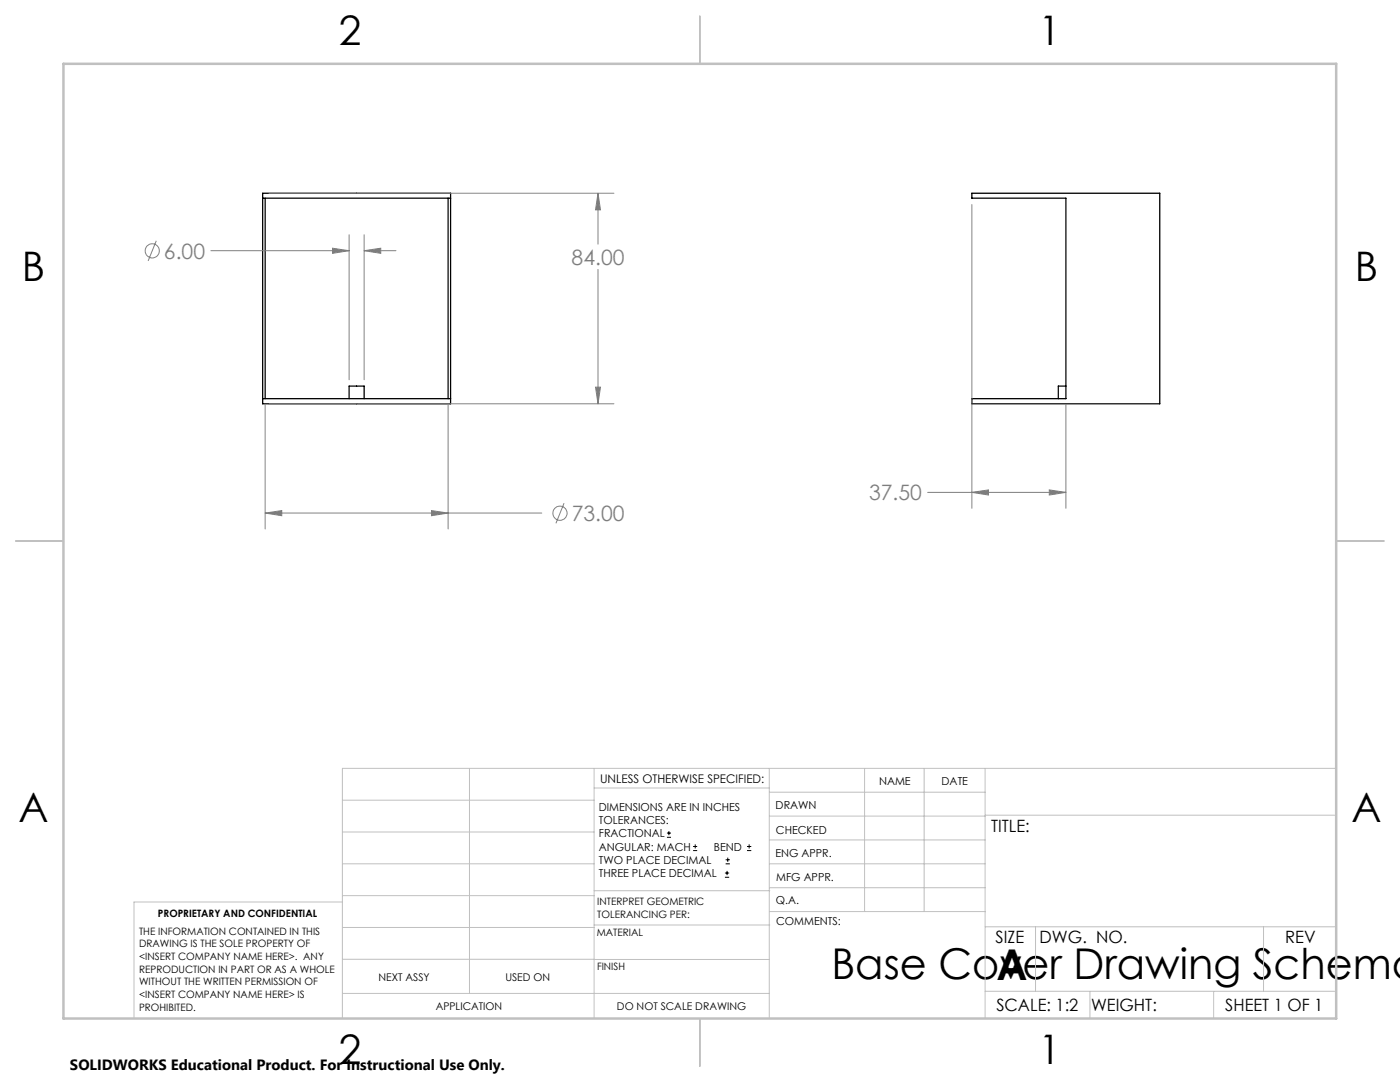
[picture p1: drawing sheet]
<svg xmlns="http://www.w3.org/2000/svg" width="279mm" height="216mm" viewBox="0 0 279 216" stroke-linecap="round" stroke-linejoin="round" font-family="sans-serif">
<path d="M52.4 38.6h37.5v42h-37.5zM52.4 39.5h37.5M52.9 39.5v40.1M89.4 39.5v40.1M194 38.6h37.5v42h-37.5v-1h18.7v-40.1h-18.7zM52.4 79.6h37.5M69.7 79.6v-2.6h3v2.6M212.7 77h-1.5v2.6" fill="none" stroke="#000" stroke-width=".25"/>
<g fill="none" stroke="#808080" stroke-width=".2">
<path d="M53.7 38.6h68.8M119.3 38.6l.5 3.3h-.9zM119.3 38.6v10.1M31.2 48l-1.6 4.1M42.1 50h27.6M66.4 49.5l3.3 .5-3.3 .6zM69.7 46.8v29M72.7 50l3.3-.5v1.1zM72.7 46.8v29M72.7 50h6.3M119.3 53.8v26.8M194 40.8v60.6"/>
<path d="M118.9 77.3h.9l-.5 3.3zM52.9 80.8v24.8M53.7 80.6h68.8M89.4 80.8v24.8M185.1 98.2h27.6M194 98.2l3.3-.4v1zM209.4 97.8l3.3 .4-3.3 .6zM212.7 80.8v20.6M52.9 102.4l3.3-.5v1zM52.9 102.4h55.2M86.1 101.9l3.3 .5-3.3 .5zM112.6 100.4l-1.7 4"/>
<circle cx="30.4" cy="50" r="1.41"/>
<circle cx="111.7" cy="102.4" r="1.42"/>
</g>
<g fill="none" stroke="#000" stroke-width=".2">
<path d="M133.1 167.1h.8M133.1 166.2h.8M133.5 165.8v.9M138.3 169.7h.8M138.3 168.9h.8M138.7 168.5v.8M144.7 175h.8M144.7 174.2h.8M144.8 172.4h.9M144.8 171.6h.9M145.1 173.8v.8M145.2 171.1v.9"/>
<path d="M149.1 169.7h.8M149.1 168.9h.8M149.5 168.5v.8"/>
</g>
<g fill="none" stroke="#c0c0c0" stroke-width=".2">
<path d="M68.3 159.7h50.3M93.7 153.3v44.9M118.6 153.3v49.9M118.6 157.2h34.9M153.5 153.3v49.9M153.5 158.1h43.1M172.5 153.3v28.6M184.4 153.3v28.6M196.6 153.3v49.9M266.7 153.3h-198.4v49.9M68.3 178.7h50.3M68.3 172.4h50.3"/>
<path d="M68.3 166h50.3M68.3 180h-41.6v23.2M118.6 177.7h35M153.5 167.6h43.1M153.5 162.8h43.1M153.5 172.4h43.1M153.5 177.1h43.1M196.6 162.7h70.1M68.3 198.2h85.2M68.3 191.4l85.2 .1M68.3 185.1h50.3M118.6 184.6h35"/>
<path d="M153.6 181.9h43M196.6 197.8h70.1M196.6 184.9h70.1M206.7 184.9v12.9M217.5 197.8v5.4M242.2 197.8v5.4M252.2 184.9v12.9"/>
</g>
<path d="M139.7 3.2v9.5M3.1 107.9h9.6M266.7 107.9h9.5M139.7 203.2v9.6" fill="none" stroke="#c0c0c0" stroke-width=".25"/>
<path d="M12.7 12.7h254v190.5h-254z" fill="none" stroke="#c0c0c0" stroke-width=".5"/>
<path d="M52.9 102.4l3.3-.5v1zM86.1 101.9l3.3 .5-3.3 .5zM119.3 38.6l.5 3.3h-.9zM118.9 77.3h.9l-.5 3.3zM72.7 50l3.3-.5v1.1zM66.4 49.5l3.3 .5-3.3 .6zM209.4 97.8l3.3 .4-3.3 .6zM194 98.2l3.3-.4v1z" fill="#808080"/>
<g font-size="8.5">
<text x="165.9" y="195.4">Base Cover Drawing Schema</text>
<text x="198.9" y="195.5">A</text>
</g>
<g font-size="8.1">
<text x="67.6" y="8.9">2</text>
<text x="207.3" y="8.9">1</text>
<text x="4.4" y="56.1">B</text>
<text x="270.4" y="56.1">B</text>
<text x="3.7" y="164.1">A</text>
<text x="269.7" y="164.1">A</text>
<text x="67.6" y="212.4">2</text>
<text x="207.3" y="212.4">1</text>
</g>
<g font-size="4.2" fill="#808080">
<text x="32.7" y="51.6">6.00</text>
<text x="114.1" y="52.8">84.00</text>
<text x="173.4" y="99.8">37.50</text>
<text x="114.1" y="103.9">73.00</text>
</g>
<g font-size="3.4">
<text x="197.8" y="166">TITLE:</text>
<text x="198.7" y="188.1">SIZE</text>
<text x="207.5" y="188.1">DWG. NO.</text>
<text x="256.5" y="188.2">REV</text>
<text x="198.8" y="201.7">SCALE: 1:2</text>
<text x="217.7" y="201.8">WEIGHT:</text>
<text x="244.5" y="201.7">SHEET 1 OF 1</text>
</g>
<text font-size="3" x="14" y="213.5">SOLIDWORKS Educational Product. For Instructional Use Only.</text>
<text font-size="2.4" x="119.8" y="156.2">UNLESS OTHERWISE SPECIFIED:</text>
<g font-size="2.2">
<text x="119.5" y="161.8">DIMENSIONS ARE IN INCHES</text>
<text x="154.8" y="161.4">DRAWN</text>
<text x="175.4" y="156.6">NAME</text>
<text x="187.9" y="156.7">DATE</text>
<text x="119.5" y="164.4">TOLERANCES:</text>
<text x="119.5" y="167.1">FRACTIONAL</text>
<text x="154.9" y="166.3">CHECKED</text>
<text x="119.5" y="169.7">ANGULAR: MACH</text>
<text x="119.5" y="172.4">TWO PLACE DECIMAL</text>
<text x="142.5" y="169.7">BEND</text>
<text x="154.8" y="171">ENG APPR.</text>
<text x="119.5" y="175">THREE PLACE DECIMAL</text>
<text x="154.9" y="175.7">MFG APPR.</text>
<text x="154.9" y="180.4">Q.A.</text>
<text x="154.9" y="184.6">COMMENTS:</text>
</g>
<g font-size="2.1">
<text x="75.5" y="195.7">NEXT ASSY</text>
<text x="100.9" y="195.7">USED ON</text>
<text x="86.9" y="201.5">APPLICATION</text>
<text x="123.1" y="201.6">DO NOT SCALE DRAWING</text>
</g>
<g font-size="2">
<text x="31.5" y="182.9">PROPRIETARY AND CONFIDENTIAL</text>
<text x="119.2" y="180.6">INTERPRET GEOMETRIC</text>
<text x="119.2" y="183.1">TOLERANCING PER:</text>
<text x="27.8" y="186.5">THE INFORMATION CONTAINED IN THIS</text>
<text x="27.8" y="189">DRAWING IS THE SOLE PROPERTY OF</text>
<text x="27.8" y="191.6">&lt;INSERT COMPANY NAME HERE&gt;. ANY</text>
<text x="119.1" y="186.7">MATERIAL</text>
<text x="27.8" y="194.1">REPRODUCTION IN PART OR AS A WHOLE</text>
<text x="27.8" y="196.6">WITHOUT THE WRITTEN PERMISSION OF</text>
<text x="119.1" y="193.5">FINISH</text>
<text x="27.8" y="199.1">&lt;INSERT COMPANY NAME HERE&gt; IS</text>
<text x="27.8" y="201.7">PROHIBITED.</text>
</g>
</svg>
